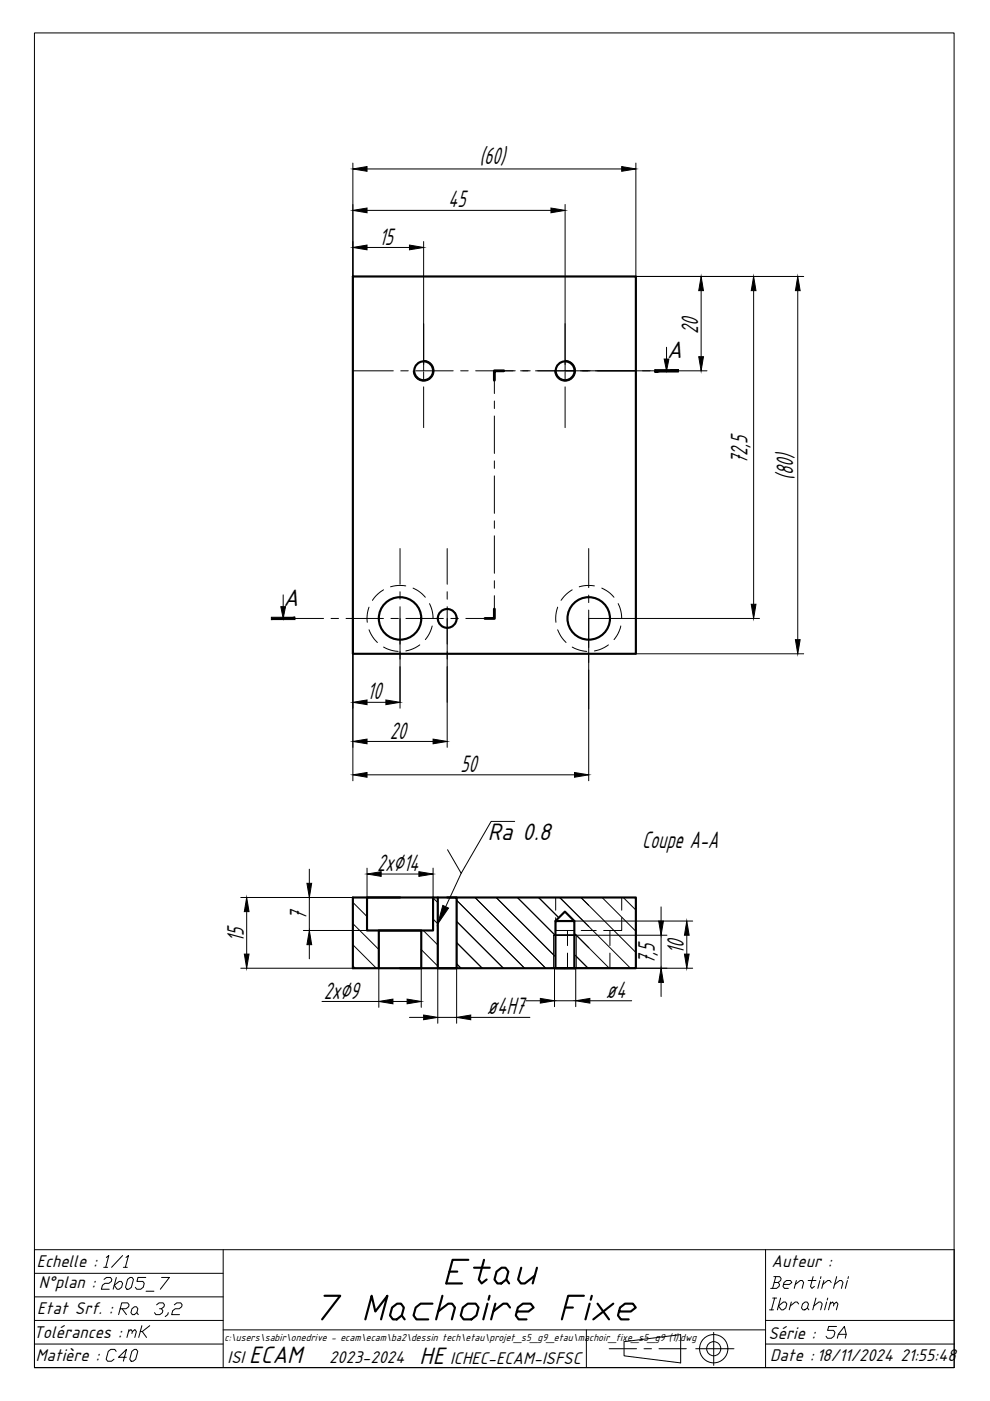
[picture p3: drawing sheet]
<svg xmlns="http://www.w3.org/2000/svg" width="210mm" height="297mm" viewBox="0 0 210 297" stroke-linecap="round" stroke-linejoin="round" font-family="sans-serif">
<!-- layer: 01 Fort -->
<g fill="none" stroke="#000" stroke-width=".46">
<path d="M74.8 58.6h60v80h-60zM74.8 190.3h60v15h-60zM84.8 190.3h-7v7h14v-7M92.8 190.3v15h4v-15h-2M117.8 195.3l2-2 2 2M80.3 205.3v-8h9v8h-4.5M121.8 205.3v-10h-4v10h4.3"/>
<circle cx="89.8" cy="78.6" r="2"/>
<circle cx="119.8" cy="78.6" r="2"/>
<circle cx="84.8" cy="131.1" r="4.5"/>
<circle cx="94.8" cy="131.1" r="2"/>
<circle cx="124.8" cy="131.1" r="4.5"/>
</g>
<!-- layer: 06 Hachures -->
<g fill="none" stroke="#000" stroke-width=".21">
<path d="M141.3 73.6v2.5M60 126.1v2.5M74.8 191.3l3 3M74.8 195.8l5.5 5.5M89.7 197.3l3.1 3M91.8 190.4l1 1M91.8 194.9l1 1M96.8 190.9l14.4 14.4M96.8 195.4l9.9 9.9M96.8 199.9l5.4 5.4M100.7 190.3l15 15M109.7 190.3l8.1 8.1"/>
<path d="M114.2 190.3l4.3 4.3M118.7 190.3l15 15M121.8 197.9l7.4 7.4M122.3 198.4l2.5 2.5M124.8 191.9l-1.6-1.6 11.6 11.6M127.7 190.3l7.1 7.1M132.1 190.3l2.7 2.7M74.8 200.3l5 5M74.8 204.8l.5 .5M89.3 201.3l3.5 3.5M96.8 204.4l.9 .9M117.3 202.4l-12.1-12.1 12.6 12.6"/>
<path d="M121.8 202.4l2.9 2.9"/>
</g>
<!-- layer: 02 Interrompu -->
<g fill="none" stroke="#000" stroke-width=".21">
<path d="M78.2 128.7l-.3 1.6v1.6M78.2 133.5l.8 1.5 1 1.2M81.3 125.1l-1.3 .9-1 1.3M81.3 137.2l1.5 .6 1.6 .3M86 124.2l-1.6-.1-1.6 .3M87.6 124.7l1.4 .8 1.2 1.1M89 136.7l-1.4 .8-1.6 .5M91.1 128l.5 1.5 .2 1.6M91.6 132.7l-.5 1.6-.9 1.3M118.2 128.7l-.3 1.6v1.6M118.2 133.5l.8 1.5 1 1.2M121.3 125.1l-1.3 .9-1 1.3"/>
<path d="M121.3 137.2l1.5 .6 1.6 .3M126 124.2l-1.6-.1-1.6 .3M127.6 124.7l1.4 .8 1.2 1.1M129 136.7l-1.4 .8-1.6 .5M131.1 128l.5 1.5 .2 1.6M131.6 132.7l-.5 1.6-.9 1.3M117.8 194.6v2.7h3.8M117.8 190.3v2.7M120.3 197.3v3.2M123.2 197.3h3.2M129.3 197.3v3.2M131.8 194.6v2.7h-3.8"/>
<path d="M131.8 190.3v2.7M120.3 202.1v3.2h9v-3.2"/>
</g>
<!-- layer: 03 Mixte -->
<g fill="none" stroke="#000" stroke-width=".21">
<path d="M74.8 78.6h8.6M85 78.6h1.6M88.1 78.6h8M89.8 68.6v8.7M89.8 78.9v1.5M97.7 78.6h1.6M100.8 78.6h8M109.2 78.6h-4.4v4.8M110.4 78.6h2M113.5 78.6h8.4M119.8 68.6v8.7M119.8 78.9v1.5"/>
<path d="M123.1 78.6h2M126.2 78.6h8.6M136.2 78.6h1.6M139.4 78.6h4.4M89.8 82v8.7M104.8 85v1.6M104.8 88.2v7.9M104.8 97.7v1.6M119.8 82v8.7M84.8 116.3v7.6M94.8 116.3v7.6M104.8 100.9v7.9"/>
<path d="M104.8 110.4v1.6M104.8 113.6v7.9M124.8 116.3v8.3M62.5 131.1h6.1M70.2 131.1h1.6M73.4 131.1h7.9M82.9 131.1h1.6M84.8 125.5v1.5M84.8 128.6v8M84.8 138.2v1.5M86.1 131.1h7.9M94.8 125.5v1.5"/>
<path d="M94.8 128.6v8M94.8 138.2v1.5M95.6 131.1h1.6M104.8 126.3v4.8h-6M104.8 123.1v1.6M124.8 126.2v1.6M124.8 129.3v8M124.8 138.9v1.6M84.8 141.3v7.6M94.8 141.3v7.6M124.8 142v8.3"/>
</g>
<path d="M106.8 78.6h-2v2M104.8 129.1v2h-2" fill="none" stroke="#000" stroke-width=".6"/>
<!-- layer: Pr_cartouche -->
<g fill="none" stroke="#000" stroke-width=".21">
<path d="M7.3 265h195v25h-195zM7.3 280h40M7.3 275h40M7.3 270h40M47.3 265v25M162.3 280h40M162.3 265v25M7.3 285h40M47.3 282h115M124.3 282v8M129.2 286h5.8M132.3 284.5l12-1.5v6l-12-1.5z"/>
<path d="M136.5 286h1.6M139.7 286h5.8M147.5 286h8.1M151.3 282.5v7M162.3 285h40"/>
<circle cx="151.3" cy="286" r="3"/>
<circle cx="151.3" cy="286" r="1.5"/>
</g>
<!-- layer: 06 Hachures -->
<g fill="#000" stroke="#000" stroke-width=".21">
<path d="M140.8 76.1h1l-.5 2.5zM59.5 128.6h1l-.5 2.5z"/>
<path d="M138.8 78.9h5v-.5zM138.8 78.4h5l-5 .5z"/>
<path d="M57.5 131.4h5v-.5zM57.5 130.9h5l-5 .5z"/>
</g>
<!-- layer: 07 Cotes -->
<g fill="none" stroke="#000" stroke-width=".21">
<path d="M74.8 34.6v44M77.8 35.8h54M134.8 34.6v24h35.6M77.8 52.5h9M77.8 44.6h39M89.8 51.2v27.4M119.8 43.4v35.2h30.1M148.7 61.6v14M159.8 61.6v66.5M169.1 61.6v74M74.8 131.1v34.4M84.8 131.1v19.1"/>
<path d="M94.8 131.1v27.4M134.8 138.6h35.6M161 131.1h-36.2v34.4M77.8 148.9h4M77.8 157.2h14M77.8 164.3h44M109.1 174.2h-5l-6.3 11-2.9-5M52.3 193.3v9M64.3 197.3h13.5M65.6 184.3v3M65.6 190.3v7M77.8 184.1v6.2h-26.7"/>
<path d="M80.8 185.3h8M91.8 184.1v6.2M92.8 190.3v26.7M96.8 190.3v26.7M97.8 185.2l-3.3 7.1M121.8 195.3h25.1M122.2 198.3h19.2M140.2 192.3v3M140.2 198.3v7M145.6 198.3v4M51.1 205.3h23.7M65.6 200.3v3"/>
<path d="M68.3 212.3h12M80.3 205.3v8.3M83.3 212.3h3M86.8 215.7h3M89.3 205.3v8.3M92.8 215.7h4M99.8 215.7h12.6M111.6 212.2h3M117.6 205.3v8.1M117.6 212.2h4.5M121.8 205.3h25.1M122.1 205.3v8.1"/>
<path d="M125.1 212.2h8.8M140.2 208.3v3"/>
</g>
<g fill="#000" stroke="#000" stroke-width=".21">
<path d="M74.8 35.8l3-.5v1zM131.8 35.3l3 .5-3 .5zM74.8 52.5l3-.5v1zM74.8 44.6l3-.5v1zM86.8 52l3 .5-3 .5zM116.8 44.1l3 .5-3 .5zM148.7 58.6l.5 3h-1.1zM148.1 75.6h1.1l-.5 3zM159.8 58.6l.5 3h-1zM169.1 58.6l.6 3h-1.1zM159.3 128.1h1l-.5 3zM168.6 135.6h1.1l-.6 3z"/>
<path d="M74.8 148.9l3-.5v1zM74.8 157.2l3-.5v1zM81.8 148.4l3 .5-3 .5zM91.8 156.7l3 .5-3 .5zM74.8 164.3l3-.5v1zM121.8 163.8l3 .5-3 .5zM52.3 190.3l.5 3h-1zM65.1 187.3h1l-.5 3zM77.8 185.3l3-.5v1zM88.8 184.8l3 .5-3 .5zM93.9 192l1.2 .5-2.3 3.4zM139.7 195.3h1l-.5 3z"/>
<path d="M145.6 195.3l.5 3h-1zM51.8 202.3h1l-.5 3zM65.6 197.3l.5 3h-1zM80.3 212.3l3-.5v1zM86.3 211.8l3 .5-3 .5zM89.8 215.2l3 .5-3 .5zM96.8 215.7l3-.5v1zM114.6 211.7l3 .5-3 .5zM122.1 212.2l3-.5v1zM140.2 205.3l.5 3h-1zM145.1 202.3h1l-.5 3z"/>
</g>
<!-- layer: 04 Fin -->
<path d="M89.8 76.4a2.2 2.2 0 0 1 2.2 2.2 2.2 2.2 0 0 1-2.2 2.2 2.2 2.2 0 0 1-2.2-2.2M119.8 76.4a2.2 2.2 0 0 1 2.2 2.2 2.2 2.2 0 0 1-2.2 2.2 2.2 2.2 0 0 1-2.2-2.2M117.6 198.3h4.5M122.2 198.3v.1M116.6 205.3h6.4M117.4 205.3v-7h4.8v7M122 205.3h-2.2h2.3" fill="none" stroke="#000" stroke-width=".21"/>
<!-- layer: Pr_cadre -->
<path d="M7.3 7h195v283h-195z" fill="none" stroke="#000" stroke-width=".21"/>
<g font-size="8.8">
<text x="93.5" y="273.4">Etau</text>
<text x="67" y="280.8">7 Machoire Fixe</text>
</g>
<text font-size="6.6" x="20.1" y="275.2">2b05_7</text>
<g font-size="6.2">
<text x="24" y="280.5">Ra 3,2</text>
<text x="21.2" y="290">C40</text>
</g>
<g font-size="5.7">
<text x="20.8" y="269.9">1/1</text>
<text x="162.3" y="274.5">Bentirhi</text>
<text x="161.9" y="279">Ibrahim</text>
<text x="25.8" y="284.7">mK</text>
<text x="173.9" y="285">5A</text>
</g>
<g font-size="5.6">
<text x="101.7" y="34.8">(60)</text>
<text x="95" y="44">45</text>
<text x="80.4" y="51.8">15</text>
<text x="148" y="70.8" transform="rotate(-90 148 70.8)">20</text>
<text x="141.4" y="76">A</text>
<text x="158.5" y="98.3" transform="rotate(-90 158.5 98.3)">72,5</text>
<text x="168.2" y="101.8" transform="rotate(-90 168.2 101.8)">(80)</text>
<text x="60.1" y="128.5">A</text>
<text x="77.9" y="148.3">10</text>
<text x="82.6" y="156.6">20</text>
<text x="97.6" y="163.7">50</text>
<text x="103.4" y="178.2">Ra 0.8</text>
<text x="136.1" y="179.9">Coupe A-A</text>
<text x="79.9" y="184.7">2x∅14</text>
<text x="65" y="195.1" transform="rotate(-90 65 195.1)">7</text>
<text x="51.7" y="199.7" transform="rotate(-90 51.7 199.7)">15</text>
<text x="145" y="202.2" transform="rotate(-90 145 202.2)">10</text>
<text x="138.8" y="204.4" transform="rotate(-90 138.8 204.4)">7,5</text>
<text x="68.6" y="211.7">2x∅9</text>
<text x="103.2" y="215.1">ø4H7</text>
<text x="128.4" y="211.6">ø4</text>
<text x="52.9" y="289">ECAM</text>
<text x="89" y="289.1">HE</text>
</g>
<g font-size="4">
<text x="7.8" y="268.6">Echelle :</text>
<text x="163.6" y="268.5">Auteur :</text>
<text x="8.2" y="273.1">N°plan :</text>
<text x="7.9" y="278.5">Etat Srf. :</text>
<text x="7.1" y="283.6">Tolérances :</text>
<text x="162.9" y="283.8">Série :</text>
<text x="7.6" y="288.6">Matière :</text>
<text x="48.2" y="289">ISI</text>
<text x="69.8" y="289">2023-2024</text>
<text x="95.5" y="289.1">ICHEC-ECAM-ISFSC</text>
<text x="163.3" y="288.5">Date :18/11/2024 21:55:48</text>
</g>
<text font-size="2.4" x="47.6" y="284.3">c:\users\sabir\onedrive - ecam\ecam\ba2\dessin tech\etau\projet_s5_g9_etau\machoir_fixe_s5_g9 (1).dwg</text>
</svg>
